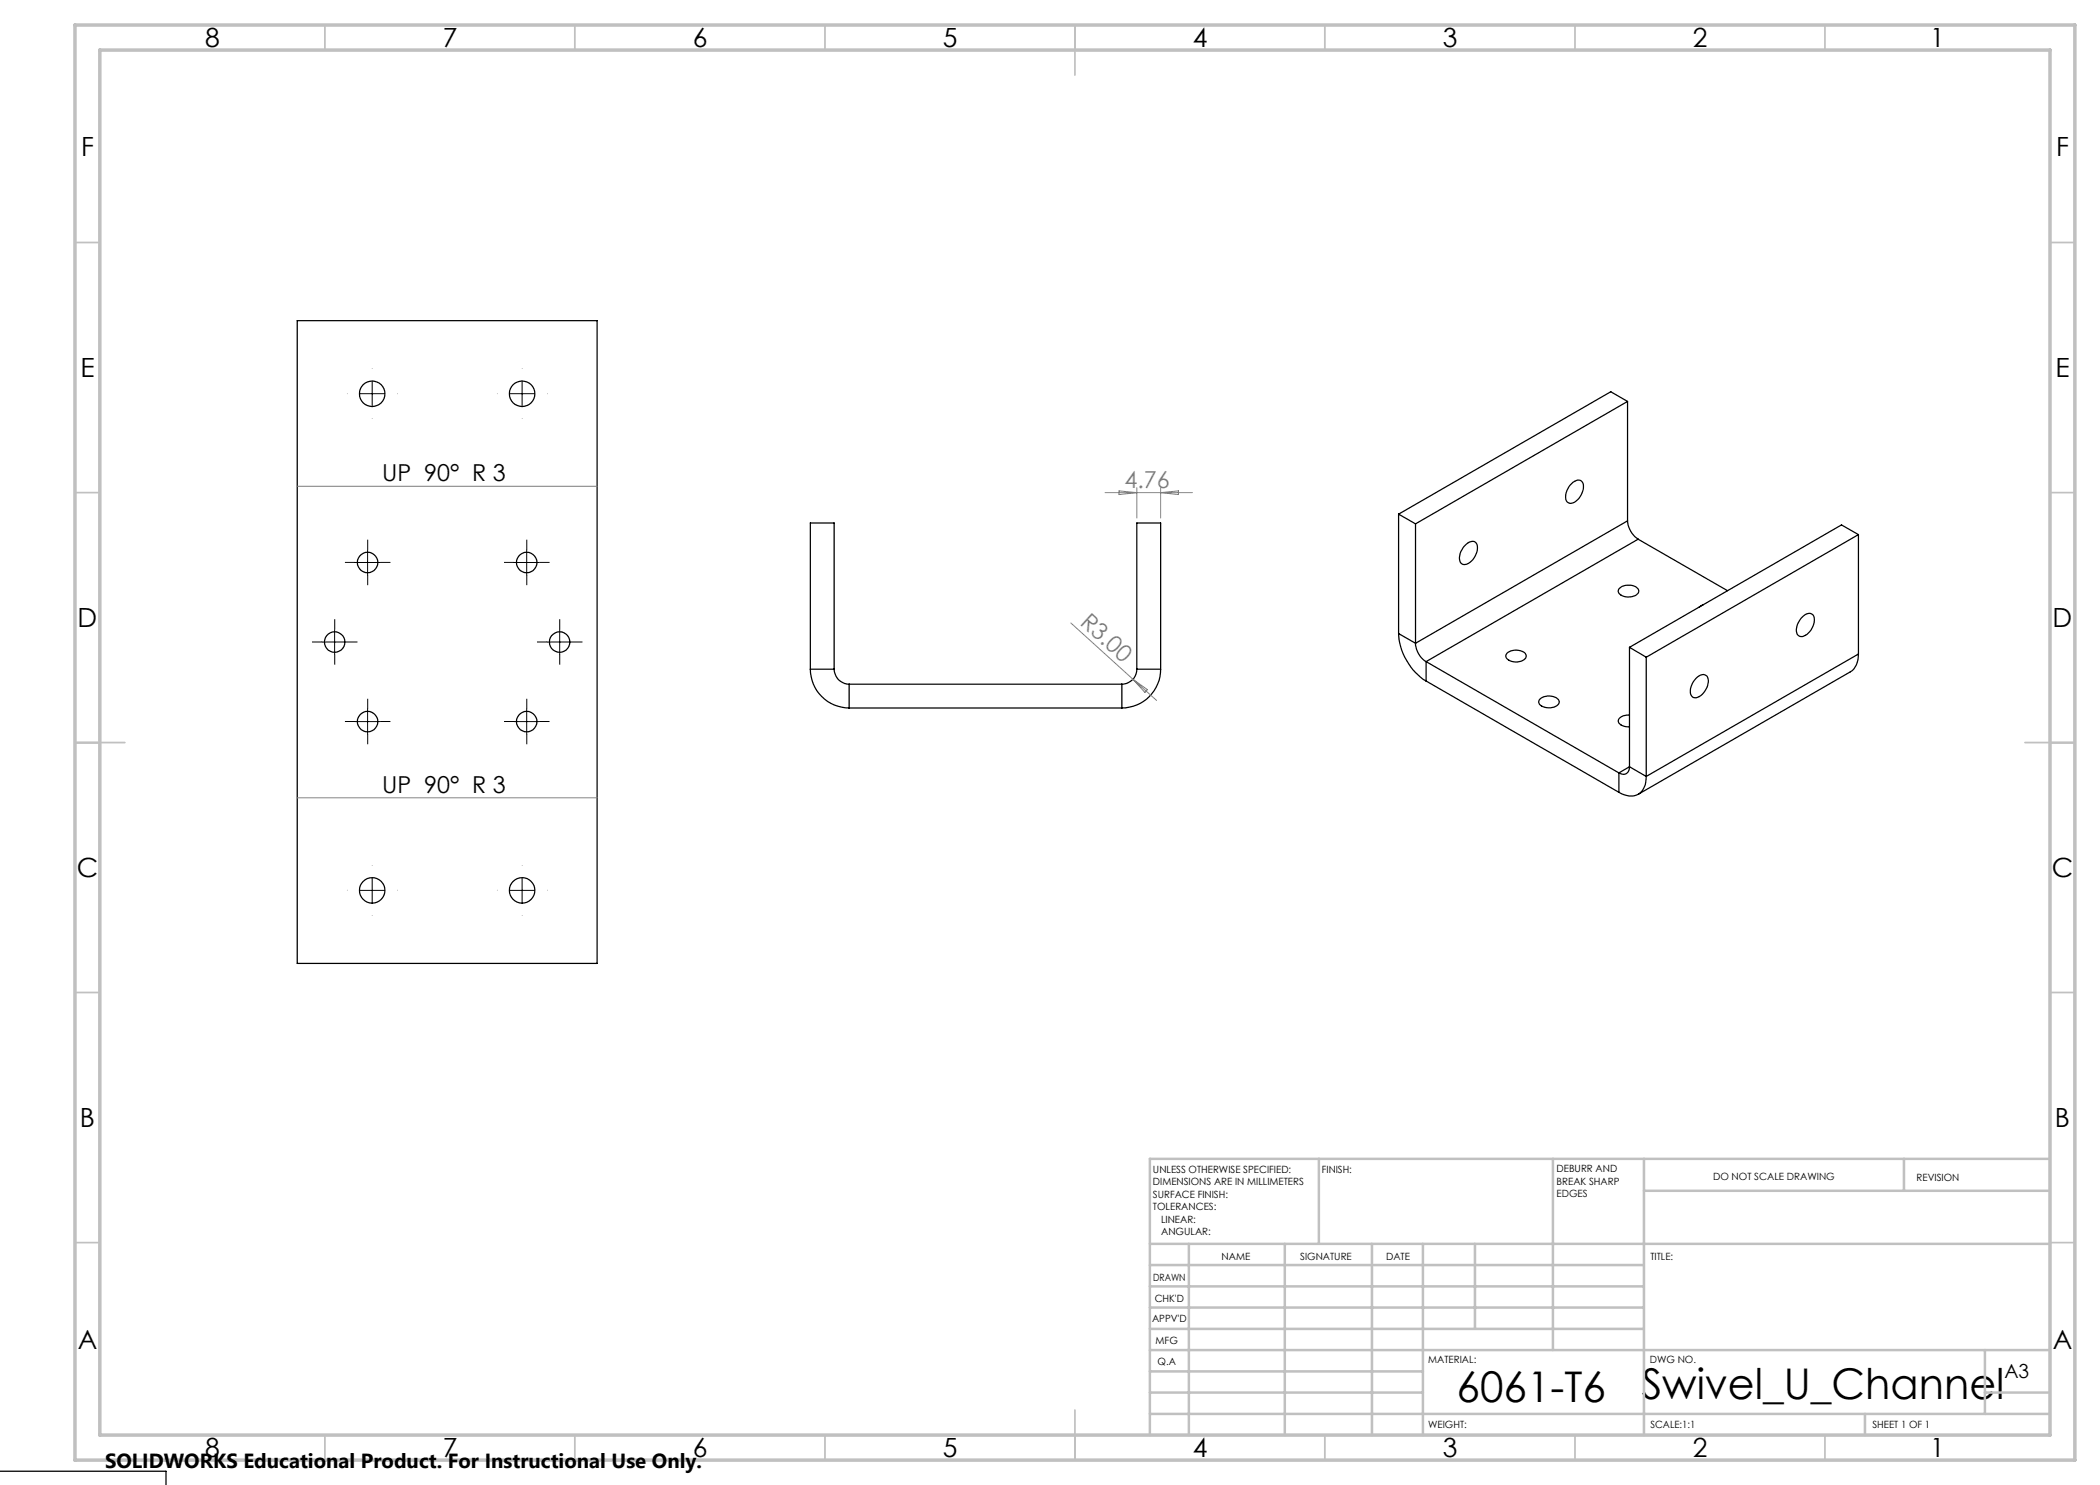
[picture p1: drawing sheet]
<svg xmlns="http://www.w3.org/2000/svg" width="420mm" height="297mm" viewBox="0 0 420 297" stroke-linecap="round" stroke-linejoin="round" font-family="sans-serif">
<g fill="none" stroke="#000" stroke-width=".25">
<path d="M59.4 64.1h60v128.6h-60zM314 97a1.86 1.86 0 0 1 2.2-.8 2.52 2.52 0 0 1-.2 3.1 2.02 2.02 0 0 1-2.4 1.2 2.52 2.52 0 0 1 .2-3.2zM325.5 80.3l-42.4 24.5M325.5 80.3v23.9M325.5 80.3l-3.3-2-42.5 24.5M279.7 102.8v23.9M279.7 102.8l3.4 2M283.1 104.8v23.9M292.8 109.3a1.86 1.86 0 0 1 2.2-.9 2.52 2.52 0 0 1-.2 3.2 2.14 2.14 0 0 1-2.4 1.2 2.12 2.12 0 0 1 0-2.8zM323.7 117.8a2.82 2.82 0 0 1 3.9 0 .99 .99 0 0 1-.9 1.4 2.56 2.56 0 0 1-3-.7zM325.5 104.2a4.8 4.8 0 0 0 2.1 3.6M325.5 104.2l-42.4 24.5"/>
<path d="M327.6 107.8l-42.4 24.5M327.6 107.8l17.9 10.3M371.7 106.9l-42.5 24.5M371.7 106.9v23.9M371.7 106.9l-3.4-1.9-42.4 24.5M162.1 133.8a7.8 7.8 0 0 0 7.7 7.8M162.1 133.8v-29.2h4.7v29.2M162.1 133.8h4.7M166.8 133.8a3 3 0 0 0 3 3M169.8 136.8v4.8M169.8 136.8h54.6M224.4 136.8v4.8"/>
<path d="M227.4 133.8a3 3 0 0 1-3 3M227.4 133.8v-29.2h4.7v29.2M227.4 133.8h4.7M232.1 133.8a7.8 7.8 0 0 1-7.7 7.8M279.7 126.7a12.2 12.2 0 0 0 5.5 9.5M279.7 126.7l3.4 2M283.1 128.7a4.6 4.6 0 0 0 2.1 3.6M285.2 132.3l38.6 22.3M285.2 136.2l38.6 22.3M285.2 132.3v3.9M301.4 130.6a2.9 2.9 0 0 1 3.7 .1 1.02 1.02 0 0 1-.9 1.6 2.64 2.64 0 0 1-3-.8v-.4zM308 139.8a2.75 2.75 0 0 1 3.8 .3 1.24 1.24 0 0 1-1.4 1.4 2.24 2.24 0 0 1-2.7-1.1z"/>
<path d="M325.9 129.5v23.8M325.9 129.5l3.3 1.9M329.2 131.4v23.9M339.3 135.6a1.37 1.37 0 0 1 2.2-.1 3.4 3.4 0 0 1-2.5 4.1 1.3 1.3 0 0 1-.9-1.9l.4-1.1zM340.6 121l-.8 .4M360.2 123.6a1.68 1.68 0 0 1 2.4-.6 3.3 3.3 0 0 1-1.5 4.1 1.13 1.13 0 0 1-1.4 0 1.13 1.13 0 0 1-.4-1.2l.3-1.2zM371.7 130.8a3.9 3.9 0 0 1-1.6 3.6l-42.4 24.5M371.7 130.8l-42.5 24.5M169.8 141.6h54.6M323.8 154.6v3.9M325.9 153.3a1.3 1.3 0 0 1-.6 1.4 1.3 1.3 0 0 1-1.5-.1M325.9 143a1.94 1.94 0 0 0-2.3 1.2 1.95 1.95 0 0 0 2.3 1.2"/>
<path d="M325.9 153.3l3.3 2M325.9 153.3l-2.1 1.3M329.2 155.3a3.4 3.4 0 0 1-2.8 3.9l-1.6-.2-1-.5M-.1 294.2h33.3v2.9"/>
<circle cx="74.4" cy="78.8" r="2.56"/>
<circle cx="104.4" cy="78.8" r="2.56"/>
<circle cx="73.5" cy="112.5" r="2.05"/>
<circle cx="105.3" cy="112.5" r="2.05"/>
<circle cx="66.9" cy="128.4" r="2.05"/>
<circle cx="111.9" cy="128.4" r="2.05"/>
<circle cx="73.5" cy="144.3" r="2.05"/>
<circle cx="105.3" cy="144.3" r="2.05"/>
<circle cx="74.4" cy="178.1" r="2.55"/>
<circle cx="104.4" cy="178.1" r="2.55"/>
</g>
<g fill="none" stroke="#000" stroke-width=".2" stroke-dasharray="15.2 1.3 1.3 1.3" stroke-linecap="butt">
<path d="M79.4 78.7h.1M109.4 78.7h.1M74.4 83.7v.1M104.4 83.7v.1M71 112.5h-2M73.5 110v-2.1M73.5 115v2M76 112.5h2.1M102.9 112.5h-2.1M105.4 110v-2.1M105.4 115v2M107.9 112.5h2"/>
<path d="M64.4 128.4h-2M66.9 125.9v-2.1M66.9 130.9v2M69.4 128.4h2.1M109.4 128.4h-2M111.9 125.9v-2.1M111.9 130.9v2M114.4 128.4h2.1M71 144.3h-2M73.5 141.8v-2M73.5 146.8v2.1M76 144.3h2.1"/>
<path d="M102.9 144.3h-2.1M105.4 141.8v-2M105.4 146.8v2.1M107.9 144.3h2M74.4 173.1v-.1M79.4 178.1h.1M104.4 173.1v-.1M109.4 178.1h.1"/>
</g>
<path d="M59.4 97.3h60M221 98.5h17.5M223.8 98.2l3.6 .3-3.6 .4zM227.4 97.5v6.1M232.1 97.5v6.1M232.1 98.5l3.6-.3v.7zM214.2 124.6l12.4 11.3M226.6 135.9l4.7 4.2M226.6 135.9l2.9 2-.5 .6zM59.4 159.6h60" fill="none" stroke="#808080" stroke-width=".2"/>
<g fill="none" stroke="#000" stroke-width=".2">
<path d="M71.9 78.7h5M74.4 76.3v4.9M101.9 78.7h5M104.4 76.3v4.9M71 112.5h5M73.5 110v5M102.8 112.5h5M105.3 110v5M64.4 128.4h5M66.9 125.9v5M109.4 128.4h5M111.9 125.9v5"/>
<path d="M71 144.3h5M73.5 141.8v5M102.8 144.3h5M105.3 141.8v5M71.9 178.1h5M74.4 175.6v5M101.9 178.1h5M104.4 175.6v5"/>
</g>
<g fill="none" stroke="#c0c0c0" stroke-width=".35">
<path d="M65 5v5M115 5v5M165 5v5M215 5v10M265 5v5M315 5v5M365 5v5M15 48.5h5M410 48.5h5M15 98.5h5M410 98.5h5M15 148.5h10"/>
<path d="M405 148.5h10M15 198.5h5M410 198.5h5M15 248.5h5M410 248.5h5M65 287v5M115 287v5M165 287v5M215 282v10M265 287v5M315 287v5M365 287v5"/>
</g>
<g fill="none" stroke="#c0c0c0" stroke-width=".5">
<path d="M263.8 231.8v17M310.6 231.8v38.2M328.8 231.8v55.2M328.8 238.2h81.2M380.8 231.8v6.4M410 231.8h-180v55.2M230 248.8h180M230 257.3h98.8M230 253h98.8M237.8 248.8v38.2M257 248.8v38.2M274.4 248.8v38.2"/>
<path d="M284.6 248.8v38.2M295 248.8v17M230 265.8h98.8M230 261.5h98.8M230 278.5h54.6M230 274.3h54.6M230 270h180M397 278.5h13M397 270v12.8M230 282.8h180M373 282.8v4.2"/>
</g>
<path d="M15 5h400v287h-400zM20 10h390v277h-390z" fill="none" stroke="#c0c0c0" stroke-width=".7"/>
<g font-size="8.5">
<text x="291.3" y="280.5">6061-T6</text>
<text x="328.3" y="279.7">Swivel_U_Channel</text>
</g>
<g font-size="5.3">
<text x="41" y="9.5">8</text>
<text x="88.5" y="9.5">7</text>
<text x="138.5" y="9.5">6</text>
<text x="188.5" y="9.5">5</text>
<text x="238.5" y="9.5">4</text>
<text x="288.5" y="9.5">3</text>
<text x="338.5" y="9.5">2</text>
<text x="386" y="9.5">1</text>
<text x="16.2" y="31.2">F</text>
<text x="411.2" y="31.2">F</text>
<text x="16.1" y="75.5">E</text>
<text x="411.1" y="75.5">E</text>
<text x="15.5" y="125.5">D</text>
<text x="410.5" y="125.5">D</text>
<text x="15.4" y="175.5">C</text>
<text x="410.4" y="175.5">C</text>
<text x="16" y="225.5">B</text>
<text x="411" y="225.5">B</text>
<text x="15.5" y="269.7">A</text>
<text x="410.5" y="269.7">A</text>
<text x="41" y="291.5">8</text>
<text x="88.5" y="291.5">7</text>
<text x="138.5" y="291.5">6</text>
<text x="188.5" y="291.5">5</text>
<text x="238.5" y="291.5">4</text>
<text x="288.5" y="291.5">3</text>
<text x="338.5" y="291.5">2</text>
<text x="386" y="291.5">1</text>
</g>
<g font-size="4.7">
<text x="76.4" y="96.2">UP 90° R 3</text>
<text x="76.4" y="158.6">UP 90° R 3</text>
</g>
<g font-size="4.7" fill="#808080">
<text x="224.9" y="97.5">4.76</text>
<text x="215.8" y="124.7" transform="rotate(42 215.8 124.7)">R3.00</text>
</g>
<text font-size="4.1" x="21" y="293.7">SOLIDWORKS Educational Product. For Instructional Use Only.</text>
<text font-size="3.9" x="400.9" y="275.5">A3</text>
<g font-size="2">
<text x="230.6" y="234.6">UNLESS OTHERWISE SPECIFIED:</text>
<text x="230.6" y="237.1">DIMENSIONS ARE IN MILLIMETERS</text>
<text x="230.6" y="239.6">SURFACE FINISH:</text>
<text x="264.4" y="234.6">FINISH:</text>
<text x="311.3" y="234.5">DEBURR AND</text>
<text x="311.3" y="237">BREAK SHARP</text>
<text x="311.3" y="239.5">EDGES</text>
<text x="342.6" y="236">DO NOT SCALE DRAWING</text>
<text x="383.3" y="236.2">REVISION</text>
<text x="230.6" y="242.1">TOLERANCES:</text>
<text x="232.2" y="244.6">LINEAR:</text>
<text x="232.2" y="247.1">ANGULAR:</text>
<text x="244.3" y="252">NAME</text>
<text x="260" y="251.9">SIGNATURE</text>
<text x="277.2" y="251.9">DATE</text>
<text x="330.1" y="251.9">TITLE:</text>
<text x="230.6" y="256.1">DRAWN</text>
<text x="230.9" y="260.3">CHK'D</text>
<text x="230.4" y="264.4">APPV'D</text>
<text x="231.1" y="268.8">MFG</text>
<text x="231.5" y="273">Q.A</text>
<text x="285.6" y="272.5">MATERIAL:</text>
<text x="330" y="272.5">DWG NO.</text>
<text x="285.6" y="285.5">WEIGHT:</text>
<text x="330.1" y="285.6">SCALE:1:1</text>
<text x="374.5" y="285.6">SHEET 1 OF 1</text>
</g>
</svg>
